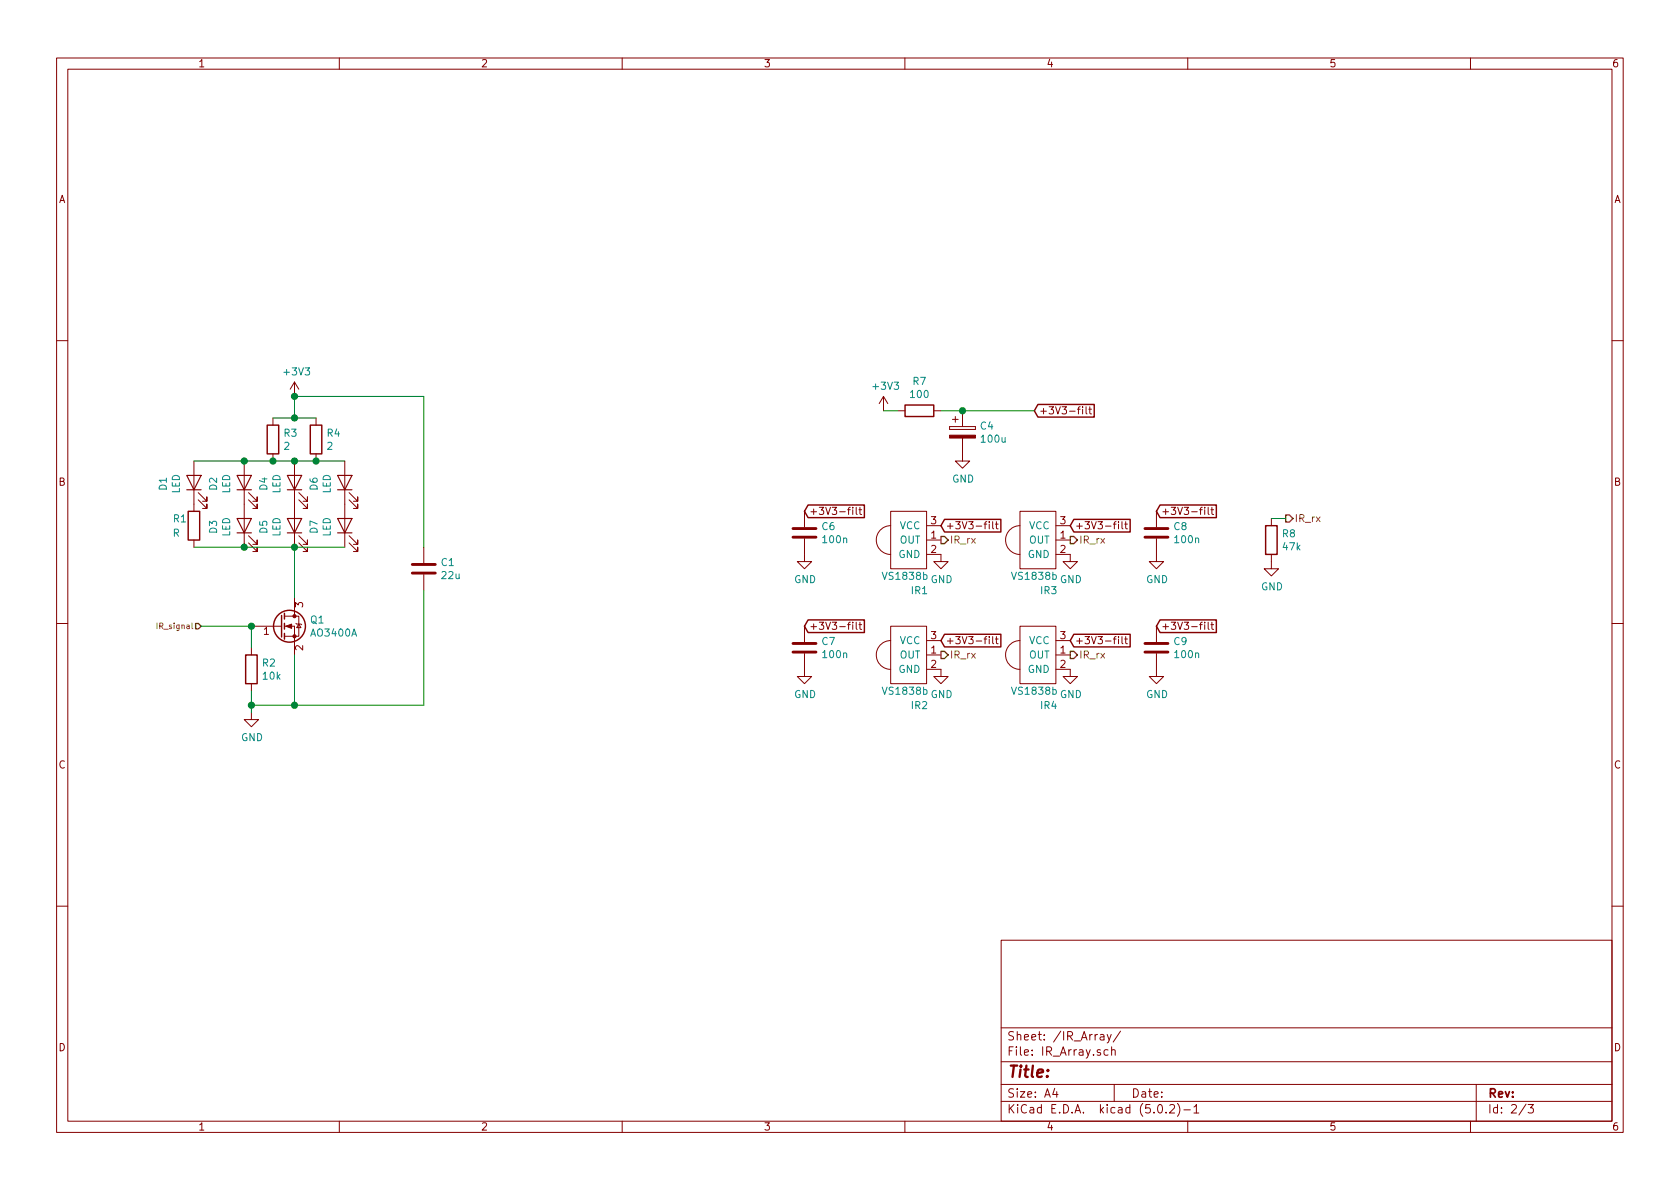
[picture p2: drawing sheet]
EESchema Schematic File Version 4
LIBS:SHMod24_RF_IR_Bridge-cache
EELAYER 26 0
EELAYER END
$Descr A4 11693 8268
encoding utf-8
Sheet 2 3
Title ""
Date ""
Rev ""
Comp ""
Comment1 ""
Comment2 ""
Comment3 ""
Comment4 ""
$EndDescr
Text HLabel 1400 4350 0    39   Input ~ 0
IR_signal
$Comp
L LeoDJ-kicad:AO3400A Q1
U 1 1
P 1950 4350
F 0 "Q1" H 2156 4396 50  0000 L CNN
F 1 "AO3400A" H 2156 4305 50  0000 L CNN
F 2 "Package_TO_SOT_SMD:SOT-23" H 2150 4275 50  0001 L CIN
F 3 "http://www.aosmd.com/pdfs/datasheet/AO3400A.pdf" H 1950 4350 50  0001 L CNN
	1    1950 4350
	1    0    0    -1  
$EndComp
$Comp
L Device:R R2
U 1 1
P 1750 4650
F 0 "R2" H 1820 4696 50  0000 L CNN
F 1 "10k" H 1820 4605 50  0000 L CNN
F 2 "LeoDJ-kicad:R_0805_2012Metric" V 1680 4650 50  0001 C CNN
F 3 "~" H 1750 4650 50  0001 C CNN
	1    1750 4650
	1    0    0    -1  
$EndComp
$Comp
L power:GND #PWR0117
U 1 1
P 1750 4950
F 0 "#PWR0117" H 1750 4700 50  0001 C CNN
F 1 "GND" H 1755 4777 50  0000 C CNN
F 2 "" H 1750 4950 50  0001 C CNN
F 3 "" H 1750 4950 50  0001 C CNN
	1    1750 4950
	1    0    0    -1  
$EndComp
Wire Wire Line
	1750 4950 1750 4900
Wire Wire Line
	1750 4500 1750 4350
Wire Wire Line
	2050 4550 2050 4900
Wire Wire Line
	2050 4900 1750 4900
Connection ~ 1750 4900
Wire Wire Line
	1750 4900 1750 4800
$Comp
L Device:LED D7
U 1 1
P 2400 3650
F 0 "D7" H 2391 3866 50  0000 C CNN
F 1 "LED" H 2391 3775 50  0000 C CNN
F 2 "LeoDJ-kicad:LED_D5.0mm_Horizontal_O1.27mm_Z9.0mm" H 2400 3650 50  0001 C CNN
F 3 "~" H 2400 3650 50  0001 C CNN
	1    2400 3650
	0    -1   -1   0   
$EndComp
$Comp
L Device:LED D5
U 1 1
P 2050 3650
F 0 "D5" H 2041 3866 50  0000 C CNN
F 1 "LED" H 2041 3775 50  0000 C CNN
F 2 "LeoDJ-kicad:LED_D5.0mm_Horizontal_O1.27mm_Z9.0mm" H 2050 3650 50  0001 C CNN
F 3 "~" H 2050 3650 50  0001 C CNN
	1    2050 3650
	0    -1   -1   0   
$EndComp
$Comp
L Device:LED D3
U 1 1
P 1700 3650
F 0 "D3" H 1691 3866 50  0000 C CNN
F 1 "LED" H 1691 3775 50  0000 C CNN
F 2 "LeoDJ-kicad:LED_D5.0mm_Horizontal_O1.27mm_Z9.0mm" H 1700 3650 50  0001 C CNN
F 3 "~" H 1700 3650 50  0001 C CNN
	1    1700 3650
	0    -1   -1   0   
$EndComp
$Comp
L Device:LED D6
U 1 1
P 2400 3350
F 0 "D6" H 2391 3566 50  0000 C CNN
F 1 "LED" H 2391 3475 50  0000 C CNN
F 2 "LeoDJ-kicad:LED_D5.0mm_Horizontal_O1.27mm_Z9.0mm" H 2400 3350 50  0001 C CNN
F 3 "~" H 2400 3350 50  0001 C CNN
	1    2400 3350
	0    -1   -1   0   
$EndComp
$Comp
L Device:LED D4
U 1 1
P 2050 3350
F 0 "D4" H 2041 3566 50  0000 C CNN
F 1 "LED" H 2041 3475 50  0000 C CNN
F 2 "LeoDJ-kicad:LED_D5.0mm_Horizontal_O1.27mm_Z9.0mm" H 2050 3350 50  0001 C CNN
F 3 "~" H 2050 3350 50  0001 C CNN
	1    2050 3350
	0    -1   -1   0   
$EndComp
$Comp
L Device:LED D2
U 1 1
P 1700 3350
F 0 "D2" H 1691 3566 50  0000 C CNN
F 1 "LED" H 1691 3475 50  0000 C CNN
F 2 "LeoDJ-kicad:LED_D5.0mm_Horizontal_O1.27mm_Z9.0mm" H 1700 3350 50  0001 C CNN
F 3 "~" H 1700 3350 50  0001 C CNN
	1    1700 3350
	0    -1   -1   0   
$EndComp
$Comp
L Device:LED D1
U 1 1
P 1350 3350
F 0 "D1" H 1341 3566 50  0000 C CNN
F 1 "LED" H 1341 3475 50  0000 C CNN
F 2 "LED_THT:LED_D5.0mm_IRBlack" H 1350 3350 50  0001 C CNN
F 3 "~" H 1350 3350 50  0001 C CNN
	1    1350 3350
	0    -1   -1   0   
$EndComp
Wire Wire Line
	2400 3800 2050 3800
Connection ~ 2050 3800
Wire Wire Line
	2050 4150 2050 3800
Wire Wire Line
	1750 4350 1400 4350
Connection ~ 1750 4350
Connection ~ 1700 3800
Wire Wire Line
	1700 3800 2050 3800
Wire Wire Line
	1350 3800 1700 3800
Wire Wire Line
	1350 3200 1700 3200
Wire Wire Line
	1700 3200 1900 3200
Connection ~ 1700 3200
Wire Wire Line
	2400 3200 2200 3200
Connection ~ 2050 3200
$Comp
L Device:R R1
U 1 1
P 1350 3650
F 0 "R1" H 1200 3700 50  0000 L CNN
F 1 "R" H 1200 3600 50  0000 L CNN
F 2 "LeoDJ-kicad:R_0805_2012Metric" V 1280 3650 50  0001 C CNN
F 3 "~" H 1350 3650 50  0001 C CNN
	1    1350 3650
	1    0    0    -1  
$EndComp
$Comp
L Device:R R3
U 1 1
P 1900 3050
F 0 "R3" H 1970 3096 50  0000 L CNN
F 1 "2" H 1970 3005 50  0000 L CNN
F 2 "LeoDJ-kicad:R_0805_2012Metric" V 1830 3050 50  0001 C CNN
F 3 "~" H 1900 3050 50  0001 C CNN
	1    1900 3050
	1    0    0    -1  
$EndComp
Connection ~ 1900 3200
Wire Wire Line
	1900 3200 2050 3200
$Comp
L Device:R R4
U 1 1
P 2200 3050
F 0 "R4" H 2270 3096 50  0000 L CNN
F 1 "2" H 2270 3005 50  0000 L CNN
F 2 "LeoDJ-kicad:R_0805_2012Metric" V 2130 3050 50  0001 C CNN
F 3 "~" H 2200 3050 50  0001 C CNN
	1    2200 3050
	1    0    0    -1  
$EndComp
Connection ~ 2200 3200
Wire Wire Line
	2200 3200 2050 3200
Wire Wire Line
	1900 2900 2050 2900
$Comp
L power:+3V3 #PWR0118
U 1 1
P 2050 2750
F 0 "#PWR0118" H 2050 2600 50  0001 C CNN
F 1 "+3V3" H 2065 2923 50  0000 C CNN
F 2 "" H 2050 2750 50  0001 C CNN
F 3 "" H 2050 2750 50  0001 C CNN
	1    2050 2750
	1    0    0    -1  
$EndComp
Wire Wire Line
	2050 2750 2050 2900
Connection ~ 2050 2900
Wire Wire Line
	2050 2900 2200 2900
$Comp
L Device:C C1
U 1 1
P 2950 3950
F 0 "C1" H 3065 3996 50  0000 L CNN
F 1 "22u" H 3065 3905 50  0000 L CNN
F 2 "Capacitor_SMD:C_1210_3225Metric" H 2988 3800 50  0001 C CNN
F 3 "~" H 2950 3950 50  0001 C CNN
	1    2950 3950
	1    0    0    -1  
$EndComp
$Comp
L LeoDJ-kicad:VS1838b IR1
U 1 1
P 6350 3750
F 0 "IR1" H 6400 3400 50  0000 C CNN
F 1 "VS1838b" H 6300 3500 50  0000 C CNN
F 2 "LeoDJ-kicad:VS1838b" H 6450 3750 50  0001 C CNN
F 3 "datasheets/VS1838b.pdf" H 6450 3750 50  0001 C CNN
	1    6350 3750
	1    0    0    -1  
$EndComp
$Comp
L power:GND #PWR0122
U 1 1
P 6550 3850
F 0 "#PWR0122" H 6550 3600 50  0001 C CNN
F 1 "GND" H 6555 3677 50  0000 C CNN
F 2 "" H 6550 3850 50  0001 C CNN
F 3 "" H 6550 3850 50  0001 C CNN
	1    6550 3850
	1    0    0    -1  
$EndComp
Text HLabel 6550 3750 2    50   Output ~ 0
IR_rx
$Comp
L LeoDJ-kicad:VS1838b IR3
U 1 1
P 7250 3750
F 0 "IR3" H 7300 3400 50  0000 C CNN
F 1 "VS1838b" H 7200 3500 50  0000 C CNN
F 2 "LeoDJ-kicad:VS1838b" H 7350 3750 50  0001 C CNN
F 3 "datasheets/VS1838b.pdf" H 7350 3750 50  0001 C CNN
	1    7250 3750
	1    0    0    -1  
$EndComp
$Comp
L power:GND #PWR0124
U 1 1
P 7450 3850
F 0 "#PWR0124" H 7450 3600 50  0001 C CNN
F 1 "GND" H 7455 3677 50  0000 C CNN
F 2 "" H 7450 3850 50  0001 C CNN
F 3 "" H 7450 3850 50  0001 C CNN
	1    7450 3850
	1    0    0    -1  
$EndComp
Text HLabel 7450 3750 2    50   Output ~ 0
IR_rx
$Comp
L LeoDJ-kicad:VS1838b IR2
U 1 1
P 6350 4550
F 0 "IR2" H 6400 4200 50  0000 C CNN
F 1 "VS1838b" H 6300 4300 50  0000 C CNN
F 2 "LeoDJ-kicad:VS1838b" H 6450 4550 50  0001 C CNN
F 3 "datasheets/VS1838b.pdf" H 6450 4550 50  0001 C CNN
	1    6350 4550
	1    0    0    -1  
$EndComp
$Comp
L power:GND #PWR0126
U 1 1
P 6550 4650
F 0 "#PWR0126" H 6550 4400 50  0001 C CNN
F 1 "GND" H 6555 4477 50  0000 C CNN
F 2 "" H 6550 4650 50  0001 C CNN
F 3 "" H 6550 4650 50  0001 C CNN
	1    6550 4650
	1    0    0    -1  
$EndComp
Text HLabel 6550 4550 2    50   Output ~ 0
IR_rx
$Comp
L LeoDJ-kicad:VS1838b IR4
U 1 1
P 7250 4550
F 0 "IR4" H 7300 4200 50  0000 C CNN
F 1 "VS1838b" H 7200 4300 50  0000 C CNN
F 2 "LeoDJ-kicad:VS1838b" H 7350 4550 50  0001 C CNN
F 3 "datasheets/VS1838b.pdf" H 7350 4550 50  0001 C CNN
	1    7250 4550
	1    0    0    -1  
$EndComp
$Comp
L power:GND #PWR0128
U 1 1
P 7450 4650
F 0 "#PWR0128" H 7450 4400 50  0001 C CNN
F 1 "GND" H 7455 4477 50  0000 C CNN
F 2 "" H 7450 4650 50  0001 C CNN
F 3 "" H 7450 4650 50  0001 C CNN
	1    7450 4650
	1    0    0    -1  
$EndComp
Text HLabel 7450 4550 2    50   Output ~ 0
IR_rx
$Comp
L Device:CP C4
U 1 1
P 6700 3000
F 0 "C4" H 6818 3046 50  0000 L CNN
F 1 "100u" H 6818 2955 50  0000 L CNN
F 2 "Capacitor_SMD:CP_Elec_6.3x5.8" H 6738 2850 50  0001 C CNN
F 3 "~" H 6700 3000 50  0001 C CNN
	1    6700 3000
	1    0    0    -1  
$EndComp
$Comp
L power:GND #PWR0119
U 1 1
P 6700 3150
F 0 "#PWR0119" H 6700 2900 50  0001 C CNN
F 1 "GND" H 6705 2977 50  0000 C CNN
F 2 "" H 6700 3150 50  0001 C CNN
F 3 "" H 6700 3150 50  0001 C CNN
	1    6700 3150
	1    0    0    -1  
$EndComp
$Comp
L power:+3V3 #PWR0120
U 1 1
P 6150 2850
F 0 "#PWR0120" H 6150 2700 50  0001 C CNN
F 1 "+3V3" H 6165 3023 50  0000 C CNN
F 2 "" H 6150 2850 50  0001 C CNN
F 3 "" H 6150 2850 50  0001 C CNN
	1    6150 2850
	1    0    0    -1  
$EndComp
$Comp
L Device:R R7
U 1 1
P 6400 2850
F 0 "R7" V 6193 2850 50  0000 C CNN
F 1 "100" V 6284 2850 50  0000 C CNN
F 2 "LeoDJ-kicad:R_0805_2012Metric" V 6330 2850 50  0001 C CNN
F 3 "~" H 6400 2850 50  0001 C CNN
	1    6400 2850
	0    1    1    0   
$EndComp
Wire Wire Line
	6550 2850 6700 2850
Connection ~ 6700 2850
Wire Wire Line
	6250 2850 6150 2850
Text GLabel 7200 2850 2    50   Input ~ 0
+3V3-filt
Text GLabel 6550 3650 2    50   Input ~ 0
+3V3-filt
Text GLabel 7450 3650 2    50   Input ~ 0
+3V3-filt
Text GLabel 7450 4450 2    50   Input ~ 0
+3V3-filt
Text GLabel 6550 4450 2    50   Input ~ 0
+3V3-filt
Wire Wire Line
	2950 3800 2950 2750
Wire Wire Line
	2950 2750 2050 2750
Connection ~ 2050 2750
Wire Wire Line
	2950 4100 2950 4900
Wire Wire Line
	2950 4900 2050 4900
Connection ~ 2050 4900
Text GLabel 5600 3550 2    50   Input ~ 0
+3V3-filt
$Comp
L Device:C C6
U 1 1
P 5600 3700
F 0 "C6" H 5715 3746 50  0000 L CNN
F 1 "100n" H 5715 3655 50  0000 L CNN
F 2 "LeoDJ-kicad:C_0805_2012Metric" H 5638 3550 50  0001 C CNN
F 3 "~" H 5600 3700 50  0001 C CNN
	1    5600 3700
	1    0    0    -1  
$EndComp
$Comp
L power:GND #PWR0125
U 1 1
P 5600 3850
F 0 "#PWR0125" H 5600 3600 50  0001 C CNN
F 1 "GND" H 5605 3677 50  0000 C CNN
F 2 "" H 5600 3850 50  0001 C CNN
F 3 "" H 5600 3850 50  0001 C CNN
	1    5600 3850
	1    0    0    -1  
$EndComp
Text GLabel 5600 4350 2    50   Input ~ 0
+3V3-filt
$Comp
L Device:C C7
U 1 1
P 5600 4500
F 0 "C7" H 5715 4546 50  0000 L CNN
F 1 "100n" H 5715 4455 50  0000 L CNN
F 2 "LeoDJ-kicad:C_0805_2012Metric" H 5638 4350 50  0001 C CNN
F 3 "~" H 5600 4500 50  0001 C CNN
	1    5600 4500
	1    0    0    -1  
$EndComp
$Comp
L power:GND #PWR0127
U 1 1
P 5600 4650
F 0 "#PWR0127" H 5600 4400 50  0001 C CNN
F 1 "GND" H 5605 4477 50  0000 C CNN
F 2 "" H 5600 4650 50  0001 C CNN
F 3 "" H 5600 4650 50  0001 C CNN
	1    5600 4650
	1    0    0    -1  
$EndComp
Text GLabel 8050 3550 2    50   Input ~ 0
+3V3-filt
$Comp
L Device:C C8
U 1 1
P 8050 3700
F 0 "C8" H 8165 3746 50  0000 L CNN
F 1 "100n" H 8165 3655 50  0000 L CNN
F 2 "LeoDJ-kicad:C_0805_2012Metric" H 8088 3550 50  0001 C CNN
F 3 "~" H 8050 3700 50  0001 C CNN
	1    8050 3700
	1    0    0    -1  
$EndComp
$Comp
L power:GND #PWR0138
U 1 1
P 8050 3850
F 0 "#PWR0138" H 8050 3600 50  0001 C CNN
F 1 "GND" H 8055 3677 50  0000 C CNN
F 2 "" H 8050 3850 50  0001 C CNN
F 3 "" H 8050 3850 50  0001 C CNN
	1    8050 3850
	1    0    0    -1  
$EndComp
Text GLabel 8050 4350 2    50   Input ~ 0
+3V3-filt
$Comp
L Device:C C9
U 1 1
P 8050 4500
F 0 "C9" H 8165 4546 50  0000 L CNN
F 1 "100n" H 8165 4455 50  0000 L CNN
F 2 "LeoDJ-kicad:C_0805_2012Metric" H 8088 4350 50  0001 C CNN
F 3 "~" H 8050 4500 50  0001 C CNN
	1    8050 4500
	1    0    0    -1  
$EndComp
$Comp
L power:GND #PWR0139
U 1 1
P 8050 4650
F 0 "#PWR0139" H 8050 4400 50  0001 C CNN
F 1 "GND" H 8055 4477 50  0000 C CNN
F 2 "" H 8050 4650 50  0001 C CNN
F 3 "" H 8050 4650 50  0001 C CNN
	1    8050 4650
	1    0    0    -1  
$EndComp
Wire Wire Line
	6700 2850 7200 2850
$Comp
L Device:R R8
U 1 1
P 8850 3750
F 0 "R8" H 8920 3796 50  0000 L CNN
F 1 "47k" H 8920 3705 50  0000 L CNN
F 2 "LeoDJ-kicad:R_0805_2012Metric" V 8780 3750 50  0001 C CNN
F 3 "~" H 8850 3750 50  0001 C CNN
	1    8850 3750
	1    0    0    -1  
$EndComp
$Comp
L power:GND #PWR0121
U 1 1
P 8850 3900
F 0 "#PWR0121" H 8850 3650 50  0001 C CNN
F 1 "GND" H 8855 3727 50  0000 C CNN
F 2 "" H 8850 3900 50  0001 C CNN
F 3 "" H 8850 3900 50  0001 C CNN
	1    8850 3900
	1    0    0    -1  
$EndComp
Text HLabel 8950 3600 2    50   Output ~ 0
IR_rx
Wire Wire Line
	8850 3600 8950 3600
$EndSCHEMATC
